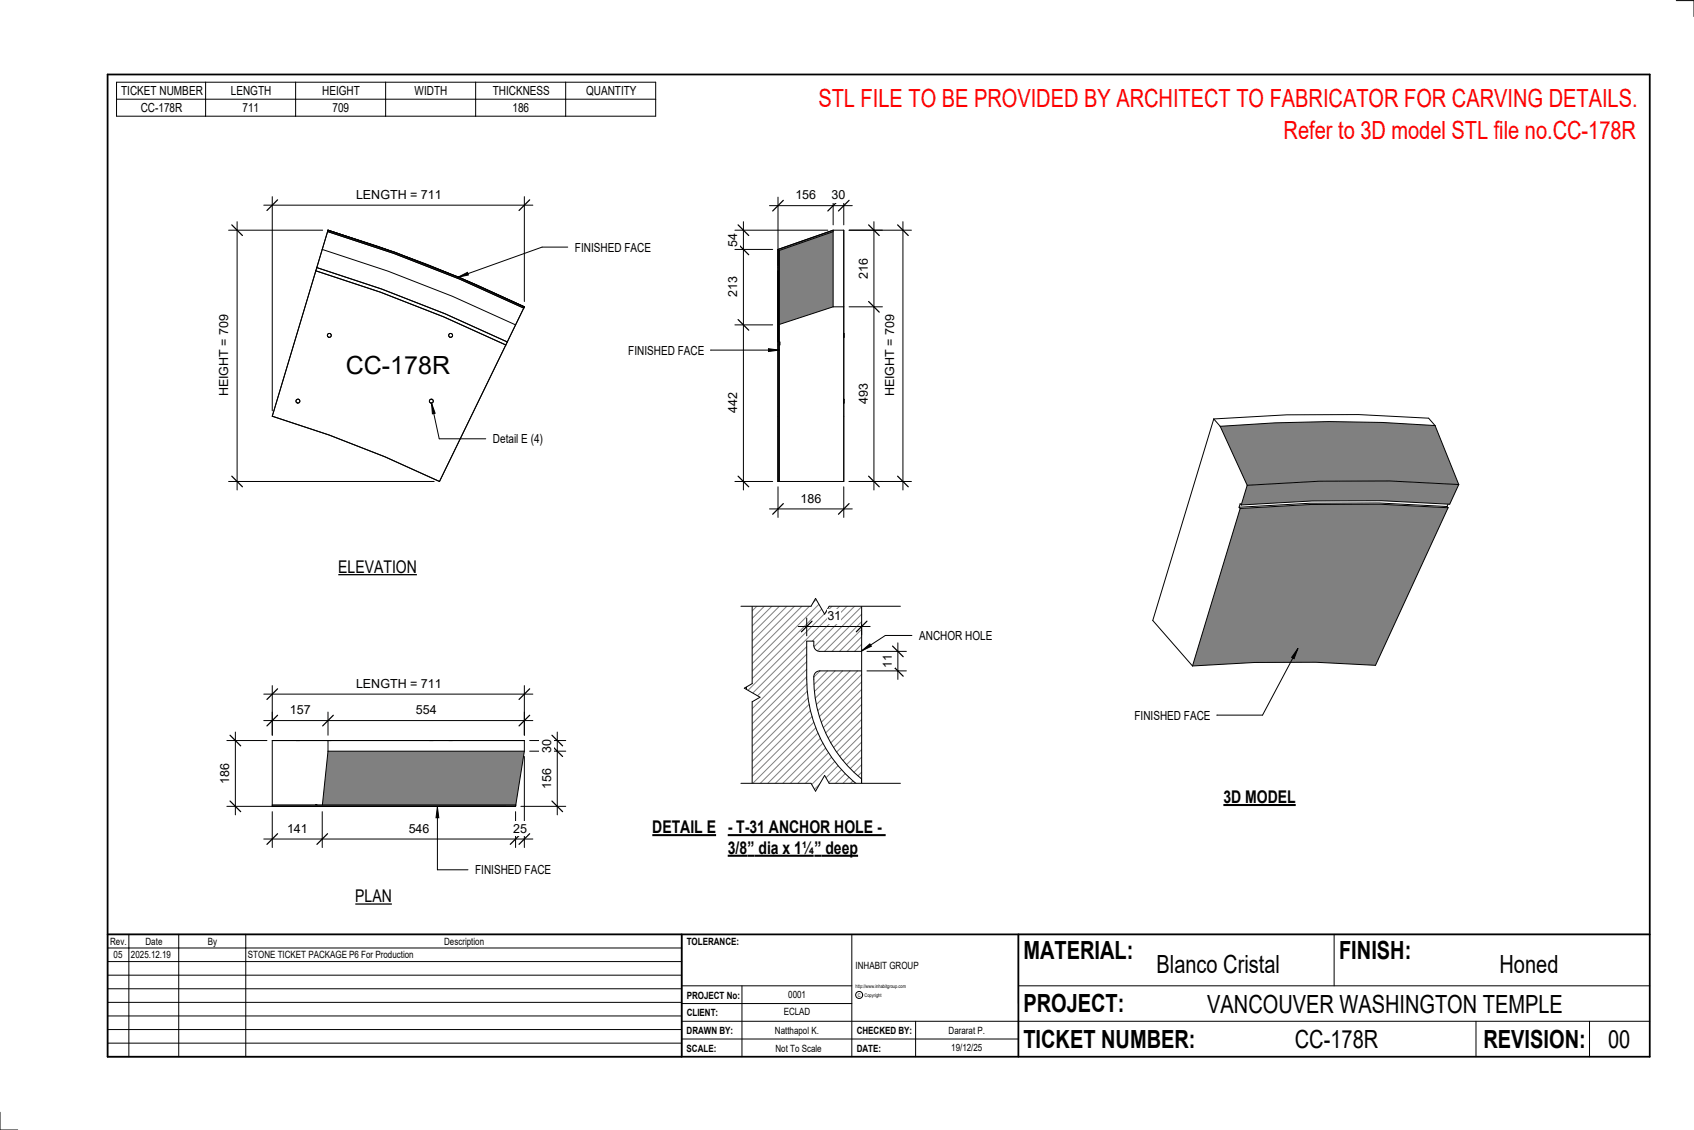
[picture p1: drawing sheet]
<svg xmlns="http://www.w3.org/2000/svg" width="914mm" height="610mm" viewBox="0 0 914 610" stroke-linecap="round" stroke-linejoin="round" font-family="sans-serif">
<g fill="#808080">
<path d="M669 274l38-2h38l37 2-40 85-32-2h-33l-33 2z"/>
<path d="M659 230a717 717 0 0 1 116 0l12 31-37-2-38 1-39 2z"/>
<path d="M673 262l39-2 38-1 37 2-4 11-37-2h-38l-38 2z"/>
</g>
<g fill="none" stroke="#000" stroke-width=".54">
<path d="M655 226l40-2h38l38 2 4 4M655 226l-33 109 22 24M655 226l4 4M659 230l14 32M775 230l12 31M775 230a717 717 0 0 0-116 0M669 274h.1M669 274l-25 85M670 272h-1v2M673 262l-3 10M781 273l-37-2h-37l-38 3M781 273l1 1"/>
<path d="M782 274l-40 85-32-2h-33l-33 2M782 274l-37-2h-37l-39 2M782 272l-1 1M787 261l-37-2-38 1-39 2M787 261l-4 11-37-2h-38l-38 2"/>
</g>
<path d="M421 135l29-10v41l-29 9z" fill="#808080"/>
<path d="M420 135l30-11v1l-29 10v125h-1z" fill="#7c7c7c"/>
<g fill="none" stroke="#000" stroke-width=".54">
<path d="M420 135v40M420 135v125M450 124l-30 11M450 125v41M450 124h5M450 125l-29 10v125M450 124v1M455 124v42h-5M455 124v136M420 146v40M420 144v40M450 166l-29 9"/>
<path d="M455 180v2v-2M421 184v2M455 215v2zM420 225v35M455 225v35M420 260h35"/>
</g>
<path d="M177 124l36 12 35 14 35 16-35-15-35-14-36-12z" fill="#7c7c7c"/>
<g fill="none" stroke="#000" stroke-width=".54">
<path d="M177 125l36 12 35 14 35 15M177 124l-30 101M177 124l36 12 35 14 35 16M177 124l-3 11 35 11 35 14 34 15 5-9M177 124l32 11M219 138l24 10M171 144l35 12 34 13 34 15M252 151l31 15M283 166l-46 94-29-14-30-11-31-10M273 186l-33-15-35-13-35-12-23 79"/>
<circle cx="178" cy="181" r="1.1"/>
<circle cx="243" cy="181" r="1.1"/>
<circle cx="161" cy="216" r="1.1"/>
<circle cx="233" cy="216" r="1.1"/>
</g>
<path d="M177 405h106l-5 30v-1h-104z" fill="#808080"/>
<path d="M147 434h131v1h-131z" fill="#7c7c7c"/>
<g fill="none" stroke="#000" stroke-width=".54">
<path d="M147 400h136M147 400h30M147 400v35M160 400h2zM177 400h2zM177 400h106M177 400v5M232 400h2zM242 400h2zM283 400v5M177 405l-3 29M177 405h106"/>
<path d="M283 405l-5 30M147 435h90M147 435h131M147 434h131v1M170 435h103M170 434h1M171 435h103M174 435h104"/>
</g>
<path d="M403 322h62v29h-23l-2-1-1-4h-4a116 116 0 0 0 4 43 73 73 0 0 0 26 36v-5a67 67 0 0 1-25-56l1-2h1h23v65h-62z" fill="#fff"/>
<g fill="none" stroke="#808080" stroke-width=".54">
<path d="M406 322l-3 3M410 322l-7 7M414 322l-11 11M418 322l-15 15M422 322l-19 19M426 322l-23 23M430 322l-27 27M434 322l-31 31M438 322l-35 35M442 322l-39 39M446 322l-43 43M450 322l-47 47"/>
<path d="M454 322l-51 51M458 322l-55 55M462 322l-24 24M465 323l-26 26M465 327l-24 24M465 331l-20 20M465 335l-16 16M465 339l-12 12M435 349l-32 32M435 353l-32 32M435 357l-32 32M465 344l-8 7"/>
<path d="M465 348l-4 3M435 361l-32 33M435 365l-32 33M436 369l-33 33M436 373l-33 33M436 376l-33 34M437 380l-34 34M443 362l-4 3M447 362l-8 7M451 362l-11 11M455 362l-15 15M459 362l-18 18"/>
<path d="M463 362l-22 21M465 364l-23 23M465 368l-22 22M465 372l-21 21M465 376l-19 19M437 383l-34 35M438 387l-35 35M439 390l-36 36M440 393l-34 34M442 395l-32 32M443 398l-29 29M465 380l-18 18"/>
<path d="M465 384l-17 17M465 388l-15 15M465 392l-13 14M465 396l-12 12M444 401l-26 26M446 404l-24 23M447 406l-21 21M449 408l-19 19M451 411l-17 16M452 413l-14 14M454 415l-12 12M456 417l-10 10"/>
<path d="M458 419l-8 8M465 400l-10 10M465 404l-8 9M465 408l-6 7M465 413l-4 4M465 417l-2 2M460 421l-5 6M463 423l-4 4M465 421h.1M465 425l-2 2"/>
</g>
<path d="M401 120v144M397 124h50M397 135h20M397 175h20M397 260h20M403 322h62v105h-62zM465 351h-23l-2-1-1-4h-4a116 116 0 0 0 4 43 73 73 0 0 0 26 36v-5a67 67 0 0 1-25-56l1-2h1h23" fill="none" stroke="#000" stroke-width=".54"/>
<path d="M398 121l6 6M398 132l6 5M398 172l6 6M398 257l6 6" fill="none" stroke="#000" stroke-width=".67"/>
<g fill="#fff">
<path d="M392 212h7v11h-7z"/>
<path d="M392 149h7v11h-7z"/>
<path d="M392 126h7v7h-7z"/>
</g>
<path d="M415 111h45M420 106v37M450 106v15M455 106v15" fill="none" stroke="#000" stroke-width=".54"/>
<path d="M423 108l-6 6M453 108l-6 6M458 108l-5 6" fill="none" stroke="#000" stroke-width=".67"/>
<g fill="#fff">
<path d="M449 102h7v7h-7z"/>
<path d="M429 102h11v7h-11z"/>
</g>
<path d="M472 120v144M458 124h18M458 166h18M458 260h18" fill="none" stroke="#000" stroke-width=".54"/>
<path d="M469 121l6 6M469 163l6 5M469 257l6 6" fill="none" stroke="#000" stroke-width=".67"/>
<g fill="#fff">
<path d="M462 207h8v11h-8z"/>
<path d="M462 139h8v11h-8z"/>
</g>
<path d="M487 120v144M458 124h34M458 260h34" fill="none" stroke="#000" stroke-width=".54"/>
<path d="M485 121l5 6M485 257l5 6" fill="none" stroke="#000" stroke-width=".67"/>
<path d="M477 170h7v44h-7z" fill="#fff"/>
<path d="M415 275h45M420 263v16M455 263v16" fill="none" stroke="#000" stroke-width=".54"/>
<path d="M423 272l-6 5M458 272l-5 5" fill="none" stroke="#000" stroke-width=".67"/>
<path d="M432 265h11v8h-11z" fill="#fff"/>
<path d="M142 111h146M147 106v116M283 106v57" fill="none" stroke="#000" stroke-width=".54"/>
<path d="M150 108l-6 6M286 108l-6 6" fill="none" stroke="#000" stroke-width=".67"/>
<path d="M192 101h46v8h-46z" fill="#fff"/>
<path d="M128 120v144M123 124h51M123 260h111" fill="none" stroke="#000" stroke-width=".54"/>
<path d="M125 121l6 6M125 257l6 6" fill="none" stroke="#000" stroke-width=".67"/>
<g fill="#fff">
<path d="M117 170h8v44h-8z"/>
<path d="M187 189h56v15h-56z"/>
</g>
<path d="M233 217l2 6h-2z" fill="#000"/>
<path d="M233 217l2 6h-2zM233 217l4 20h25" fill="none" stroke="#000" stroke-width=".54"/>
<path d="M266 233h27v8h-27z" fill="#fff"/>
<path d="M142 389h146M147 384v13M177 384v13M283 384v13" fill="none" stroke="#000" stroke-width=".54"/>
<path d="M150 386l-6 6M180 386l-6 6M286 386l-6 6" fill="none" stroke="#000" stroke-width=".67"/>
<g fill="#fff">
<path d="M225 379h11v8h-11z"/>
<path d="M156 379h11v8h-11z"/>
</g>
<path d="M142 374h146M147 370v27M283 370v27" fill="none" stroke="#000" stroke-width=".54"/>
<path d="M150 372l-6 5M286 372l-6 5" fill="none" stroke="#000" stroke-width=".67"/>
<path d="M192 365h46v8h-46z" fill="#fff"/>
<path d="M286 400h19M301 395v45M286 405h19M281 435h24" fill="none" stroke="#000" stroke-width=".54"/>
<path d="M298 397l6 5M298 402l6 6M298 432l6 6" fill="none" stroke="#000" stroke-width=".67"/>
<g fill="#fff">
<path d="M291 399h8v7h-8z"/>
<path d="M291 415h8v11h-8z"/>
</g>
<path d="M283 408v49M147 438v19M174 438v19M278 438v19M142 453h146" fill="none" stroke="#000" stroke-width=".54"/>
<path d="M150 450l-6 5M177 450l-6 5M281 450l-6 5M286 450l-6 5" fill="none" stroke="#000" stroke-width=".67"/>
<g fill="#fff">
<path d="M277 443h7v8h-7z"/>
<path d="M221 443h11v8h-11z"/>
<path d="M155 443h11v8h-11z"/>
</g>
<path d="M122 400h22M127 395v45M122 435h46" fill="none" stroke="#000" stroke-width=".54"/>
<path d="M124 397l6 5M124 432l6 6" fill="none" stroke="#000" stroke-width=".67"/>
<g fill="#fff">
<path d="M118 412h7v11h-7z"/>
<path d="M399 321h7v48l-4 2 8 5-4 3v48h-7z"/>
</g>
<path d="M406 321v48l-4 2 8 5-4 3v48M465 351l5-4v2zM492 343h-14l-13 8" fill="none" stroke="#000" stroke-width=".54"/>
<path d="M465 351l5-4v2z" fill="#000"/>
<g fill="#fff">
<path d="M496 339h39v8h-39z"/>
<path d="M400 320h86v7h-38l-3 4-5-8-2 4h-38z"/>
</g>
<path d="M400 327h38l2-4 5 8 3-4h38" fill="none" stroke="#000" stroke-width=".54"/>
<path d="M400 423h38l2 4 5-9 3 5h38v6h-86z" fill="#fff"/>
<path d="M468 351h21M485 347v20M468 362h21M400 423h38l2 4 5-9 3 5h38" fill="none" stroke="#000" stroke-width=".54"/>
<path d="M482 359l6 6M482 349l6 5" fill="none" stroke="#000" stroke-width=".67"/>
<path d="M475 353h8v7h-8z" fill="#fff"/>
<path d="M431 338h39M435 333v10M465 337v6" fill="none" stroke="#000" stroke-width=".54"/>
<path d="M438 335l-5 6M468 335l-6 6" fill="none" stroke="#000" stroke-width=".67"/>
<g fill="#fff">
<path d="M447 329h7v7h-7z"/>
<path d="M352 441h35v11h-35z"/>
</g>
<path d="M352 451h35" fill="none" stroke="#000" stroke-width="1.1" stroke-linecap="butt"/>
<g fill="#fff">
<path d="M393 441h85v11h-85z"/>
<path d="M393 452h10v11h-10z"/>
<path d="M403 452h4v11h-4z"/>
<path d="M407 452h33v11h-33z"/>
<path d="M440 452h3v11h-3z"/>
<path d="M443 452h20v11h-20z"/>
</g>
<path d="M393 451h85M393 462h46M440 462h23" fill="none" stroke="#000" stroke-width="1.1" stroke-linecap="butt"/>
<g fill="none" stroke="#000" stroke-width=".54">
<path d="M905 0h9v9M460 504v66M720 504v28M891 504h-341v37M368 532h92M401 532v38M550 532h341M368 551h523M368 541h92M494 551v19M797 551v19M858 551v19"/>
<path d="M368 561h182M0 600v10h10"/>
<circle cx="464" cy="537" r="1.9"/>
</g>
<path d="M58 40h833v530h-833zM58 504h833M368 504v66M550 504v66" fill="none" stroke="#000" stroke-width=".96"/>
<g fill="#fff">
<path d="M652 534h192v15h-192z"/>
<path d="M513 562h17v6h-17z"/>
<path d="M425 533h10v6h-10z"/>
<path d="M423 543h15v6h-15z"/>
<path d="M418 553h24v6h-24z"/>
<path d="M624 513h68v15h-68z"/>
<path d="M809 513h33v15h-33z"/>
<path d="M512 553h20v6h-20z"/>
<path d="M699 553h45v15h-45z"/>
<path d="M442 45h443v16h-443z"/>
<path d="M868 553h12v15h-12z"/>
<path d="M61 512h5v6h-5z"/>
<path d="M693 63h192v15h-192z"/>
<path d="M183 301h42v10h-42z"/>
</g>
<path d="M183 310h42" fill="none" stroke="#000" stroke-width=".69" stroke-linecap="butt"/>
<path d="M192 478h20v11h-20z" fill="#fff"/>
<path d="M192 488h20" fill="none" stroke="#000" stroke-width=".69" stroke-linecap="butt"/>
<path d="M660 424h40v12h-40z" fill="#fff"/>
<path d="M660 434h39" fill="none" stroke="#000" stroke-width="1.1" stroke-linecap="butt"/>
<g fill="none" stroke="#000" stroke-width=".54">
<path d="M63 44h291v19h-291zM63 54h291M111 44v19M160 44v19M208 44v19M257 44v19M305 44v19M384 189h37M415 188l6 1-6 1zM58 504h310v66h-310zM58 519h310M58 511h310"/>
<path d="M70 504v66M96 504v66M133 504v66M58 533h310M58 526h310M58 555h310M58 548h310M58 541h310M58 563h310"/>
</g>
<path d="M415 188l6 1-6 1z" fill="#000"/>
<path d="M339 185h41v8h-41z" fill="#fff"/>
<path d="M701 350l-2 5h-2zM701 350l-19 36h-25" fill="none" stroke="#000" stroke-width=".54"/>
<path d="M701 350l-2 5h-2z" fill="#000"/>
<path d="M612 382h41v8h-41z" fill="#fff"/>
<path d="M247 150l5-3 1 1z" fill="#000"/>
<path d="M306 133h-13l-46 17M247 150l5-3 1 1z" fill="none" stroke="#000" stroke-width=".54"/>
<path d="M310 130h41v7h-41z" fill="#fff"/>
<path d="M236 435l1 6h-2z" fill="#000"/>
<path d="M236 435l1 6h-2zM236 435v34h17" fill="none" stroke="#000" stroke-width=".54"/>
<path d="M256 466h41v7h-41z" fill="#fff"/>
<g font-size="13.5" fill="#f00">
<text x="442" y="58">STL FILE TO BE PROVIDED BY ARCHITECT TO FABRICATOR FOR CARVING DETAILS.</text>
<text x="693" y="75">Refer to 3D model STL file no.CC-178R</text>
</g>
<g font-size="13.5">
<text x="187" y="202">CC-178R</text>
<text x="552" y="517">MATERIAL:</text>
<text x="723" y="517">FINISH:</text>
<text x="624" y="525">Blanco Cristal</text>
<text x="809" y="525">Honed</text>
<text x="552" y="546">PROJECT:</text>
<text x="652" y="546">VANCOUVER WASHINGTON TEMPLE</text>
<text x="552" y="565">TICKET NUMBER:</text>
<text x="699" y="565">CC-178R</text>
<text x="801" y="565">REVISION:</text>
<text x="868" y="565">00</text>
</g>
<g font-size="9.4">
<text x="183" y="309">ELEVATION</text>
<text x="660" y="433">3D MODEL</text>
<text x="352" y="449">DETAIL E</text>
<text x="393" y="449">- T-31 ANCHOR HOLE -</text>
<text x="393" y="461">3/8</text>
<text x="403" y="461">”</text>
<text x="409" y="461">dia x 1¼</text>
<text x="440" y="461">”</text>
<text x="446" y="461">deep</text>
<text x="192" y="487">PLAN</text>
</g>
<g font-size="6.7">
<text x="65" y="51">TICKET NUMBER</text>
<text x="125" y="51">LENGTH</text>
<text x="174" y="51">HEIGHT</text>
<text x="224" y="51">WIDTH</text>
<text x="266" y="51">THICKNESS</text>
<text x="316" y="51">QUANTITY</text>
<text x="76" y="60">CC-178R</text>
<text x="131" y="60">711</text>
<text x="179" y="60">709</text>
<text x="277" y="60">186</text>
<text x="192" y="107">LENGTH = 711</text>
<text x="429" y="108">156</text>
<text x="449" y="108">30</text>
<text x="310" y="136">FINISHED FACE</text>
<text x="398" y="133" transform="rotate(-90 398 133)">54</text>
<text x="468" y="150" transform="rotate(-90 468 150)">216</text>
<text x="398" y="160" transform="rotate(-90 398 160)">213</text>
<text x="339" y="191">FINISHED FACE</text>
<text x="123" y="214" transform="rotate(-90 123 214)">HEIGHT = 709</text>
<text x="483" y="214" transform="rotate(-90 483 214)">HEIGHT = 709</text>
<text x="468" y="218" transform="rotate(-90 468 218)">493</text>
<text x="398" y="223" transform="rotate(-90 398 223)">442</text>
<text x="266" y="239">Detail E (4)</text>
<text x="432" y="271">186</text>
<text x="447" y="335">31</text>
<text x="496" y="345">ANCHOR HOLE</text>
<text x="481" y="360" transform="rotate(-90 481 360)">11</text>
<text x="192" y="371">LENGTH = 711</text>
<text x="156" y="385">157</text>
<text x="225" y="385">554</text>
<text x="612" y="388">FINISHED FACE</text>
<text x="297" y="406" transform="rotate(-90 297 406)">30</text>
<text x="124" y="423" transform="rotate(-90 124 423)">186</text>
<text x="297" y="426" transform="rotate(-90 297 426)">156</text>
<text x="155" y="449">141</text>
<text x="221" y="449">546</text>
<text x="277" y="449">25</text>
<text x="256" y="472">FINISHED FACE</text>
</g>
<g font-size="5.4">
<text x="59" y="510">Rev.</text>
<text x="79" y="510">Date</text>
<text x="112" y="510">By</text>
<text x="240" y="510">Description</text>
<text x="371" y="510">TOLERANCE:</text>
<text x="61" y="517">05</text>
<text x="71" y="517">2025.12.19</text>
<text x="134" y="517">STONE TICKET PACKAGE P6 For Production</text>
<text x="462" y="523">INHABIT GROUP</text>
<text x="371" y="539">PROJECT No:</text>
<text x="425" y="538">0001</text>
<text x="371" y="548">CLIENT:</text>
<text x="423" y="548">ECLAD</text>
<text x="371" y="558">DRAWN BY:</text>
<text x="418" y="558">Natthapol K.</text>
<text x="462" y="558">CHECKED BY:</text>
<text x="512" y="558">Dararat P.</text>
<text x="371" y="567">SCALE:</text>
<text x="419" y="567">Not To Scale</text>
<text x="462" y="567">DATE:</text>
<text x="513" y="567">19/12/25</text>
</g>
<g font-size="2.7">
<text x="462" y="533">http://www.inhabitgroup.com</text>
<text x="463" y="538">C</text>
<text x="467" y="538">Copyright</text>
</g>
</svg>
